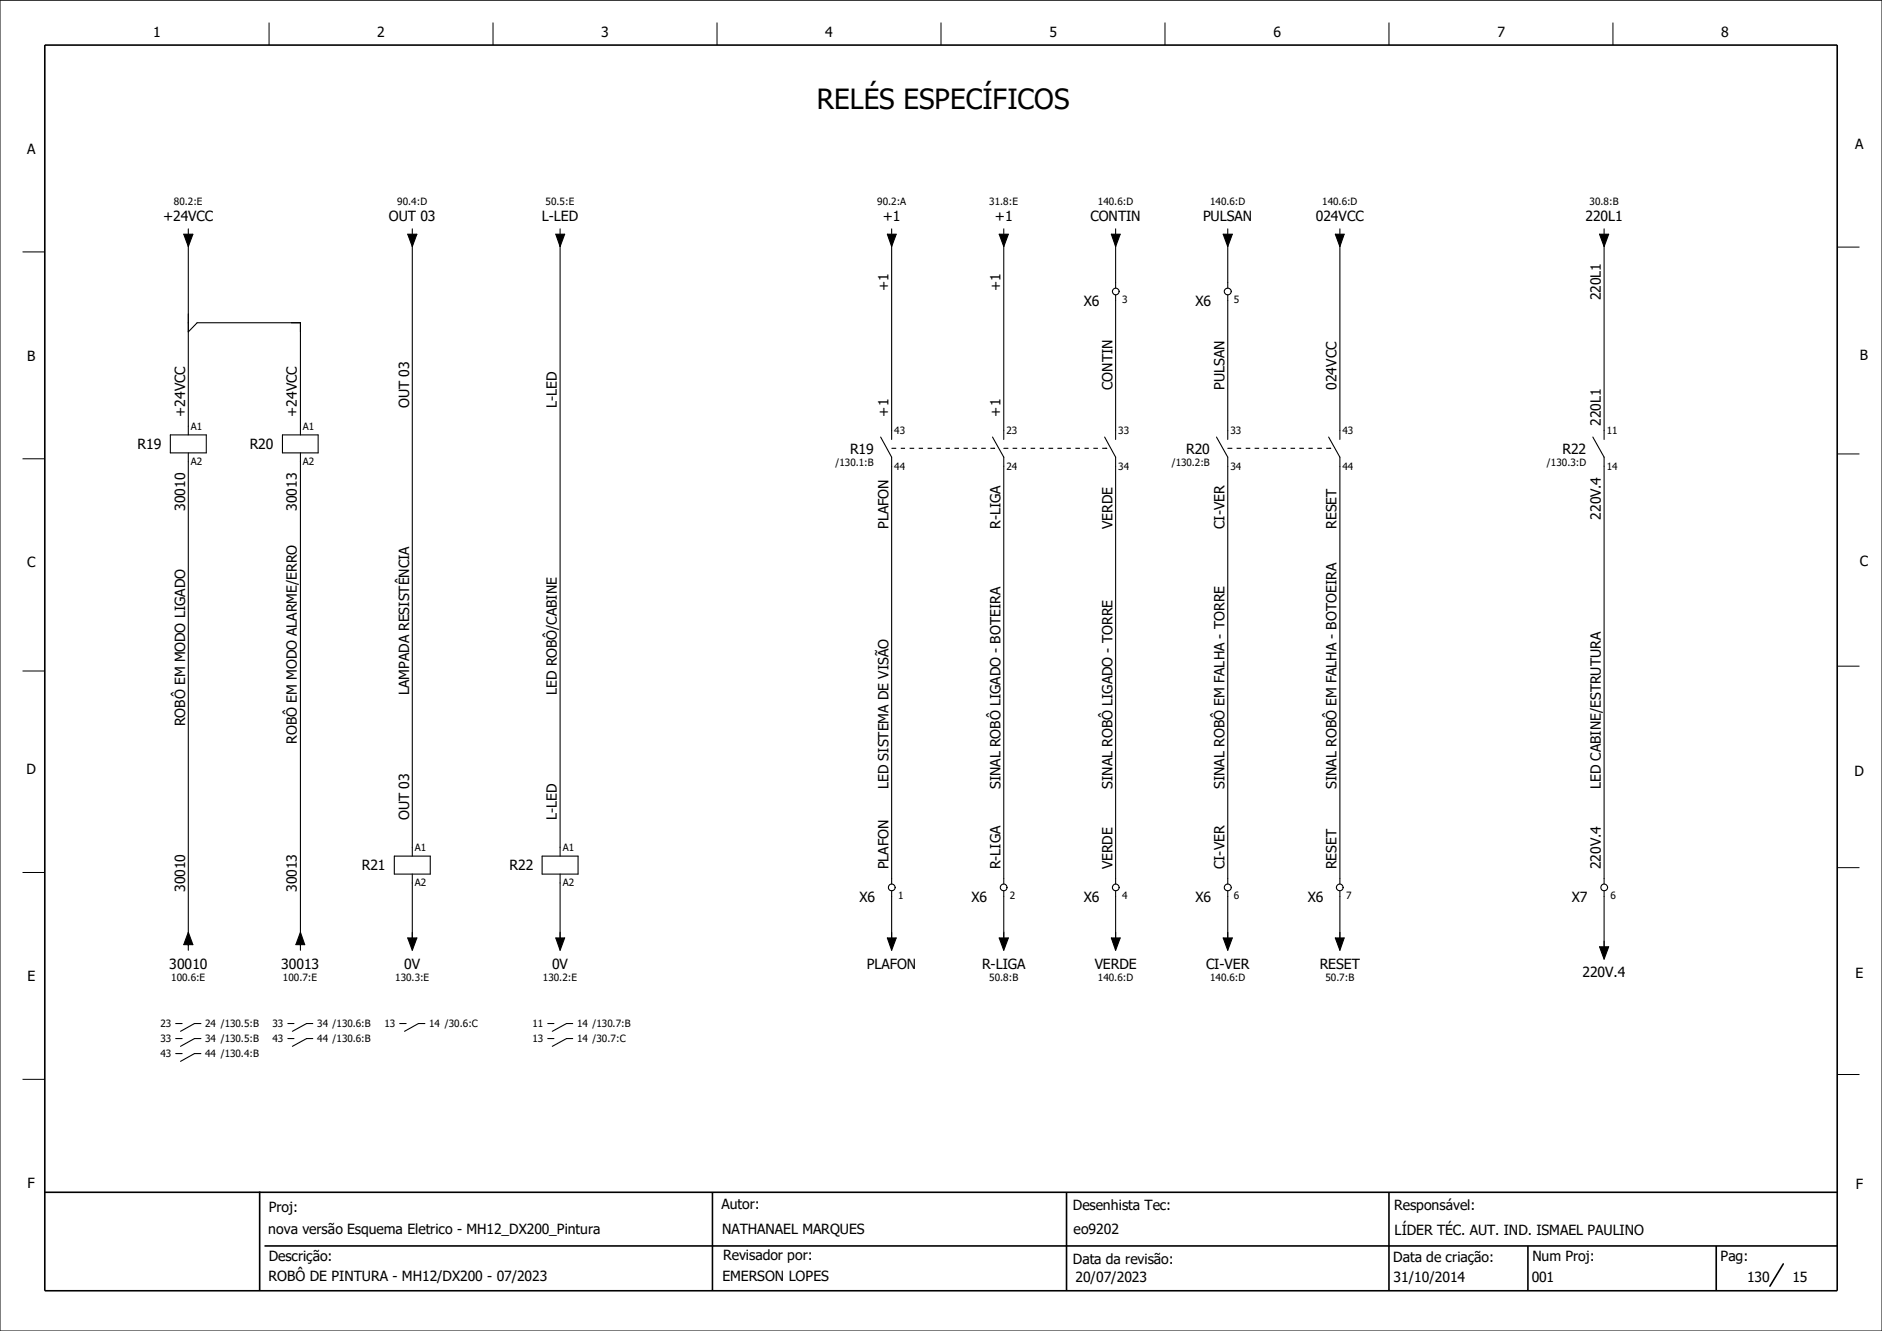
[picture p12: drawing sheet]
<svg xmlns="http://www.w3.org/2000/svg" width="297mm" height="210mm" viewBox="0 0 297 210" stroke-linecap="round" stroke-linejoin="round" font-family="sans-serif">
<path d="M210.1 -.1l-210.1 210.2M0 160.4l70.2 49.6M0 210v.1" fill="none" stroke="#fff" stroke-width=".16"/>
<path d="M7.1 7.1h282.8v196.6h-282.8zM7.1 188.1h282.8M41 188v15.6M41.7 196.6h248.2M112.4 188.1v15.6M168.3 188.1v15.6M219.2 188.1v15.6M241.1 196.6v7.1M270.8 196.6v7.1M281.4 199.4l-2.1 3.5" fill="none" stroke="#000" stroke-width=".25"/>
<g fill="none" stroke="#000" stroke-width=".16">
<path d="M0 0h297v210h-297zM42.5 3.6v3.5M77.8 3.6v3.5M113.2 3.6v3.5M148.5 3.6v3.5M183.9 3.6v3.5M219.2 3.6v3.5M254.6 3.6v3.5M3.6 39.8h3.5M289.9 39h3.6M3.6 72.4h3.5M289.9 71.6h3.6"/>
<path d="M3.6 105.9h3.5M289.9 105.1h3.6M3.6 137.7h3.5M289.9 136.9h3.6M3.6 170.3h3.5M289.9 169.5h3.6"/>
</g>
<g fill="none" stroke="#000" stroke-width=".17">
<path d="M29 37h1.4l-.7 1.9zM29.7 36.1v.9M29.7 38.2v30.4M64.3 37h1.5l-.7 1.9zM65.1 36.1v.9M65.1 38.2v96.9M87.7 37h1.4l-.7 1.9zM88.4 36.1v.9M88.4 38.2v96.9M140 37h1.4l-.7 1.9zM140.7 36.1v.9M140.7 38.2v31.1"/>
<path d="M157.7 37h1.4l-.7 1.9zM158.4 36.1v.9M158.4 38.2v31.1M175.4 37h1.4l-.7 1.9zM176.1 36.1v.9M176.1 38.2v7.3M193 37h1.5l-.7 1.9zM193.8 36.1v.9M193.8 38.2v7.3M210.7 37h1.4l-.6 1.9zM211.5 36.1v.9M211.5 38.2v31.1"/>
<path d="M252.4 37h1.5l-.7 1.9zM253.2 36.1v.9M253.2 38.2v31.1M29.7 52.4l1.4-1.5h16.3v17.7M176.1 46.5v22.8M193.8 46.5v22.8M26.9 68.6h5.7v2.9h-5.7zM29.7 71.5v78.4M44.6 68.6h5.6v2.9h-5.6zM47.4 71.5v78.4M139 69l1.7 3.1v67.4M156.6 69l1.8 3.1v67.4"/>
<path d="M174.3 69l1.8 3.1v67.4M192 69l1.8 3.1v67.4M209.7 69l1.8 3.1v67.4M251.4 69l1.8 3.1v67.4M62.2 135.1h5.7v2.8h-5.7zM65.1 137.9v10.6M85.6 135.1h5.6v2.8h-5.6zM88.4 137.9v10.6M29.7 147.1l.7 2h-1.4zM47.4 147.1l.7 2h-1.4zM64.3 148h1.5l-.7 1.9zM87.7 148h1.4l-.7 1.9z"/>
<path d="M140 148h1.4l-.7 1.9zM140.7 140.5v8M157.7 148h1.4l-.7 1.9zM158.4 140.5v8M175.4 148h1.4l-.7 1.9zM176.1 140.5v8M193 148h1.5l-.7 1.9zM193.8 140.5v8M210.7 148h1.4l-.6 1.9zM211.5 140.5v8M252.4 149.4h1.5l-.7 1.9zM253.2 140.5v9.4"/>
<path d="M27.7 161.5h1M27.7 163.9h1M27.7 166.2h1M31.7 161.5h-1l-2.2 1.2M31.7 163.9h-1l-2.2 1.2M31.7 166.2h-1l-2.2 1.3M45.4 161.5h1M45.4 163.9h1M49.4 161.5h-1l-2.3 1.2M49.4 163.9h-1l-2.3 1.2M63.1 161.5h1M67.1 161.5h-1.1l-2.2 1.2"/>
<path d="M86.4 161.5h1M86.4 163.9h1M90.4 161.5h-1l-2.2 1.2M90.4 163.9h-1l-2.2 1.2"/>
<circle cx="176.1" cy="46" r=".53"/>
<circle cx="193.8" cy="46" r=".54"/>
<circle cx="140.7" cy="140" r=".54"/>
<circle cx="158.4" cy="140" r=".53"/>
<circle cx="176.1" cy="140" r=".53"/>
<circle cx="193.8" cy="140" r=".54"/>
<circle cx="211.4" cy="140" r=".53"/>
<circle cx="253.2" cy="140" r=".54"/>
</g>
<g fill="#000">
<path d="M29 37h1.4l-.7 1.9zM64.3 37h1.5l-.7 1.9zM87.7 37h1.4l-.7 1.9zM140 37h1.4l-.7 1.9zM157.7 37h1.4l-.7 1.9zM175.4 37h1.4l-.7 1.9zM193 37h1.5l-.7 1.9zM210.7 37h1.4l-.6 1.9zM252.4 37h1.5l-.7 1.9zM156.8 70.7h.3l-.3 .1zM174.5 70.7h.3l-.3 .1zM209.8 70.7h.3l-.3 .1z"/>
<path d="M29.7 147.1l.7 2h-1.4zM47.4 147.1l.7 2h-1.4zM64.3 148h1.5l-.7 1.9zM87.7 148h1.4l-.7 1.9zM140 148h1.4l-.7 1.9zM157.7 148h1.4l-.7 1.9zM175.4 148h1.4l-.7 1.9zM193 148h1.5l-.7 1.9zM210.7 148h1.4l-.6 1.9zM252.4 149.4h1.5l-.7 1.9z"/>
<path d="M140.7 70.7v.1h.7v-.1zM142.2 70.7v.1h.6v-.1zM143.6 70.7v.1h.7v-.1zM145 70.7v.1h.7v-.1zM146.4 70.7v.1h.7v-.1zM147.8 70.7v.1h.7v-.1zM149.2 70.7v.1h.7v-.1zM150.6 70.7v.1h.7v-.1zM152.1 70.7v.1h.6v-.1zM153.5 70.7v.1h.7v-.1zM154.9 70.7v.1h.7v-.1zM156.3 70.7v.1l.8-.1z"/>
<path d="M158.4 70.7h-.1l.1 .1h.7v-.1zM159.8 70.7v.1h.7v-.1zM161.2 70.7v.1h.7v-.1zM162.6 70.7v.1h.8v-.1zM164.1 70.7v.1h.7v-.1zM165.5 70.7v.1h.7v-.1zM166.9 70.7v.1h.7v-.1zM168.3 70.7v.1h.7v-.1zM169.7 70.7v.1h.7v-.1zM171.2 70.7v.1h.6v-.1zM172.6 70.7v.1h.7v-.1zM173.9 70.7v.1l.9-.1z"/>
<path d="M193.8 70.7h-.1l.1 .1h.7v-.1zM195.2 70.7v.1h.7v-.1zM196.6 70.7v.1h.7v-.1zM198 70.7v.1h.7v-.1zM199.4 70.7v.1h.7v-.1zM200.8 70.7v.1h.7v-.1zM202.2 70.7v.1h.7v-.1zM203.7 70.7v.1h.7v-.1zM205.1 70.7v.1h.7v-.1zM206.5 70.7v.1h.7v-.1zM207.9 70.7v.1h.7v-.1zM209.3 70.7v.1l.8-.1z"/>
</g>
<text font-size="4.4" x="128.9" y="17.3">RELÉS ESPECÍFICOS</text>
<g font-size="2.2">
<text x="24.2" y="5.8">1</text>
<text x="59.5" y="5.8">2</text>
<text x="94.9" y="5.8">3</text>
<text x="130.2" y="5.8">4</text>
<text x="165.6" y="5.8">5</text>
<text x="201" y="5.8">6</text>
<text x="236.3" y="5.8">7</text>
<text x="271.6" y="5.8">8</text>
<text x="292.8" y="23.5">A</text>
<text x="4.3" y="24.3">A</text>
<text x="25.7" y="34.9">+24VCC</text>
<text x="61.4" y="34.9">OUT 03</text>
<text x="85.5" y="34.9">L-LED</text>
<text x="139.3" y="34.9">+1</text>
<text x="157" y="34.9">+1</text>
<text x="172.1" y="34.9">CONTIN</text>
<text x="189.9" y="34.9">PULSAN</text>
<text x="207.6" y="34.9">024VCC</text>
<text x="250.2" y="34.9">220L1</text>
<text x="140.2" y="45.9" transform="rotate(-90 140.2 45.9)">+1</text>
<text x="157.9" y="45.9" transform="rotate(-90 157.9 45.9)">+1</text>
<text x="252.6" y="47.4" transform="rotate(-90 252.6 47.4)">220L1</text>
<text x="171" y="48.3">X6</text>
<text x="188.7" y="48.3">X6</text>
<text x="4.3" y="56.9">B</text>
<text x="293.5" y="56.7">B</text>
<text x="29.2" y="65.8" transform="rotate(-90 29.2 65.8)">+24VCC</text>
<text x="46.9" y="65.7" transform="rotate(-90 46.9 65.7)">+24VCC</text>
<text x="64.6" y="64.3" transform="rotate(-90 64.6 64.3)">OUT 03</text>
<text x="87.9" y="64.3" transform="rotate(-90 87.9 64.3)">L-LED</text>
<text x="140.2" y="65.7" transform="rotate(-90 140.2 65.7)">+1</text>
<text x="157.9" y="65.7" transform="rotate(-90 157.9 65.7)">+1</text>
<text x="175.6" y="61.5" transform="rotate(-90 175.6 61.5)">CONTIN</text>
<text x="193.2" y="61.5" transform="rotate(-90 193.2 61.5)">PULSAN</text>
<text x="210.9" y="61.5" transform="rotate(-90 210.9 61.5)">024VCC</text>
<text x="21.7" y="70.9">R19</text>
<text x="39.4" y="70.9">R20</text>
<text x="134.2" y="71.6">R19</text>
<text x="187.2" y="71.6">R20</text>
<text x="246.6" y="71.6">R22</text>
<text x="252.6" y="67.2" transform="rotate(-90 252.6 67.2)">220L1</text>
<text x="29.2" y="80.6" transform="rotate(-90 29.2 80.6)">30010</text>
<text x="46.9" y="80.6" transform="rotate(-90 46.9 80.6)">30013</text>
<text x="140.2" y="83.4" transform="rotate(-90 140.2 83.4)">PLAFON</text>
<text x="157.9" y="83.4" transform="rotate(-90 157.9 83.4)">R-LIGA</text>
<text x="175.6" y="83.4" transform="rotate(-90 175.6 83.4)">VERDE</text>
<text x="193.2" y="83.4" transform="rotate(-90 193.2 83.4)">CI-VER</text>
<text x="210.9" y="83.4" transform="rotate(-90 210.9 83.4)">RESET</text>
<text x="252.6" y="82" transform="rotate(-90 252.6 82)">220V.4</text>
<text x="4.3" y="89.5">C</text>
<text x="293.5" y="89.2">C</text>
<text x="64.6" y="109.6" transform="rotate(-90 64.6 109.6)">LAMPADA RESISTÊNCIA</text>
<text x="87.9" y="109.6" transform="rotate(-90 87.9 109.6)">LED ROBÔ/CABINE</text>
<text x="29.2" y="114.6" transform="rotate(-90 29.2 114.6)">ROBÔ EM MODO LIGADO</text>
<text x="46.9" y="117.4" transform="rotate(-90 46.9 117.4)">ROBÔ EM MODO ALARME/ERRO</text>
<text x="4.2" y="122.2">D</text>
<text x="140.2" y="124.5" transform="rotate(-90 140.2 124.5)">LED SISTEMA DE VISÃO</text>
<text x="157.9" y="124.5" transform="rotate(-90 157.9 124.5)">SINAL ROBÔ LIGADO - BOTEIRA</text>
<text x="175.6" y="124.5" transform="rotate(-90 175.6 124.5)">SINAL ROBÔ LIGADO - TORRE</text>
<text x="193.2" y="124.5" transform="rotate(-90 193.2 124.5)">SINAL ROBÔ EM FALHA - TORRE</text>
<text x="210.9" y="124.5" transform="rotate(-90 210.9 124.5)">SINAL ROBÔ EM FALHA - BOTOEIRA</text>
<text x="252.6" y="124.5" transform="rotate(-90 252.6 124.5)">LED CABINE/ESTRUTURA</text>
<text x="292.7" y="122.5">D</text>
<text x="64.6" y="129.4" transform="rotate(-90 64.6 129.4)">OUT 03</text>
<text x="87.9" y="129.4" transform="rotate(-90 87.9 129.4)">L-LED</text>
<text x="57.1" y="137.3">R21</text>
<text x="80.4" y="137.3">R22</text>
<text x="140.2" y="137.2" transform="rotate(-90 140.2 137.2)">PLAFON</text>
<text x="157.9" y="137.2" transform="rotate(-90 157.9 137.2)">R-LIGA</text>
<text x="175.6" y="137.2" transform="rotate(-90 175.6 137.2)">VERDE</text>
<text x="193.2" y="137.2" transform="rotate(-90 193.2 137.2)">CI-VER</text>
<text x="210.9" y="137.2" transform="rotate(-90 210.9 137.2)">RESET</text>
<text x="252.6" y="137.2" transform="rotate(-90 252.6 137.2)">220V.4</text>
<text x="29.2" y="140.7" transform="rotate(-90 29.2 140.7)">30010</text>
<text x="46.9" y="140.7" transform="rotate(-90 46.9 140.7)">30013</text>
<text x="135.6" y="142.4">X6</text>
<text x="153.3" y="142.4">X6</text>
<text x="171" y="142.4">X6</text>
<text x="188.7" y="142.4">X6</text>
<text x="206.4" y="142.4">X6</text>
<text x="248.1" y="142.4">X7</text>
<text x="4.3" y="154.9">E</text>
<text x="26.7" y="152.8">30010</text>
<text x="44.4" y="152.8">30013</text>
<text x="63.8" y="152.8">0V</text>
<text x="87.1" y="152.8">0V</text>
<text x="136.8" y="152.8">PLAFON</text>
<text x="155" y="152.8">R-LIGA</text>
<text x="172.8" y="152.8">VERDE</text>
<text x="190.3" y="152.8">CI-VER</text>
<text x="208.3" y="152.8">RESET</text>
<text x="249.8" y="154.2">220V.4</text>
<text x="292.8" y="154.3">E</text>
<text x="4.4" y="187.5">F</text>
<text x="42.4" y="191.2">Proj:</text>
<text x="113.9" y="190.8">Autor:</text>
<text x="169.3" y="191">Desenhista Tec:</text>
<text x="220" y="190.9">Responsável:</text>
<text x="292.9" y="187.5">F</text>
<text x="42.3" y="194.7">nova versão Esquema Eletrico - MH12_DX200_Pintura</text>
<text x="114" y="194.8">NATHANAEL MARQUES</text>
<text x="169.4" y="194.8">eo9202</text>
<text x="220.1" y="194.8">LÍDER TÉC. AUT. IND. ISMAEL PAULINO</text>
<text x="42.4" y="202.1">ROBÔ DE PINTURA - MH12/DX200 - 07/2023</text>
<text x="42.4" y="198.9">Descrição:</text>
<text x="114" y="202.1">EMERSON LOPES</text>
<text x="114.1" y="198.8">Revisador por:</text>
<text x="169.3" y="199.5">Data da revisão:</text>
<text x="169.7" y="202.2">20/07/2023</text>
<text x="219.9" y="199.1">Data de criação:</text>
<text x="219.9" y="202.2">31/10/2014</text>
<text x="241.7" y="202.2">001</text>
<text x="241.9" y="198.9">Num Proj:</text>
<text x="271.5" y="198.9">Pag:</text>
<text x="275.7" y="202.3">130</text>
<text x="282.9" y="202.2">15</text>
</g>
<g font-size="1.6">
<text x="27.4" y="32.3">80.2:E</text>
<text x="62.7" y="32.3">90.4:D</text>
<text x="86.1" y="32.3">50.5:E</text>
<text x="138.4" y="32.3">90.2:A</text>
<text x="156.1" y="32.3">31.8:E</text>
<text x="173.3" y="32.3">140.6:D</text>
<text x="191" y="32.3">140.6:D</text>
<text x="208.7" y="32.3">140.6:D</text>
<text x="250.9" y="32.3">30.8:B</text>
<text x="177.1" y="47.8">3</text>
<text x="194.7" y="47.8">5</text>
<text x="30.1" y="67.8">A1</text>
<text x="47.8" y="67.8">A1</text>
<text x="141.1" y="68.5">43</text>
<text x="158.8" y="68.5">23</text>
<text x="176.5" y="68.5">33</text>
<text x="194.2" y="68.5">33</text>
<text x="211.9" y="68.5">43</text>
<text x="253.6" y="68.5">11</text>
<text x="30.1" y="73.4">A2</text>
<text x="47.8" y="73.4">A2</text>
<text x="131.9" y="73.6">/130.1:B</text>
<text x="141.1" y="74.1">44</text>
<text x="158.8" y="74.1">24</text>
<text x="176.5" y="74.1">34</text>
<text x="184.9" y="73.6">/130.2:B</text>
<text x="194.2" y="74.1">34</text>
<text x="211.9" y="74.1">44</text>
<text x="244.1" y="73.6">/130.3:D</text>
<text x="253.6" y="74.1">14</text>
<text x="65.5" y="134.3">A1</text>
<text x="88.8" y="134.3">A1</text>
<text x="65.5" y="139.9">A2</text>
<text x="88.8" y="139.9">A2</text>
<text x="141.7" y="141.9">1</text>
<text x="159.4" y="141.9">2</text>
<text x="177.1" y="141.9">4</text>
<text x="194.7" y="141.9">6</text>
<text x="212.4" y="141.9">7</text>
<text x="254.2" y="141.9">6</text>
<text x="27" y="154.8">100.6:E</text>
<text x="44.7" y="154.8">100.7:E</text>
<text x="62.4" y="154.8">130.3:E</text>
<text x="85.7" y="154.8">130.2:E</text>
<text x="156.1" y="154.8">50.8:B</text>
<text x="173.3" y="154.8">140.6:D</text>
<text x="191" y="154.8">140.6:D</text>
<text x="209.2" y="154.8">50.7:B</text>
<text x="25.3" y="162.1">23</text>
<text x="25.3" y="164.5">33</text>
<text x="25.3" y="166.8">43</text>
<text x="32.4" y="162.1">24 /130.5:B</text>
<text x="32.4" y="164.5">34 /130.5:B</text>
<text x="32.4" y="166.8">44 /130.4:B</text>
<text x="43" y="162.1">33</text>
<text x="43" y="164.5">43</text>
<text x="50.1" y="162.1">34 /130.6:B</text>
<text x="50.1" y="164.5">44 /130.6:B</text>
<text x="60.7" y="162.1">13</text>
<text x="67.7" y="162.1">14 /30.6:C</text>
<text x="84" y="162.1">11</text>
<text x="84" y="164.5">13</text>
<text x="91.1" y="162.1">14 /130.7:B</text>
<text x="91.1" y="164.5">14 /30.7:C</text>
</g>
</svg>
